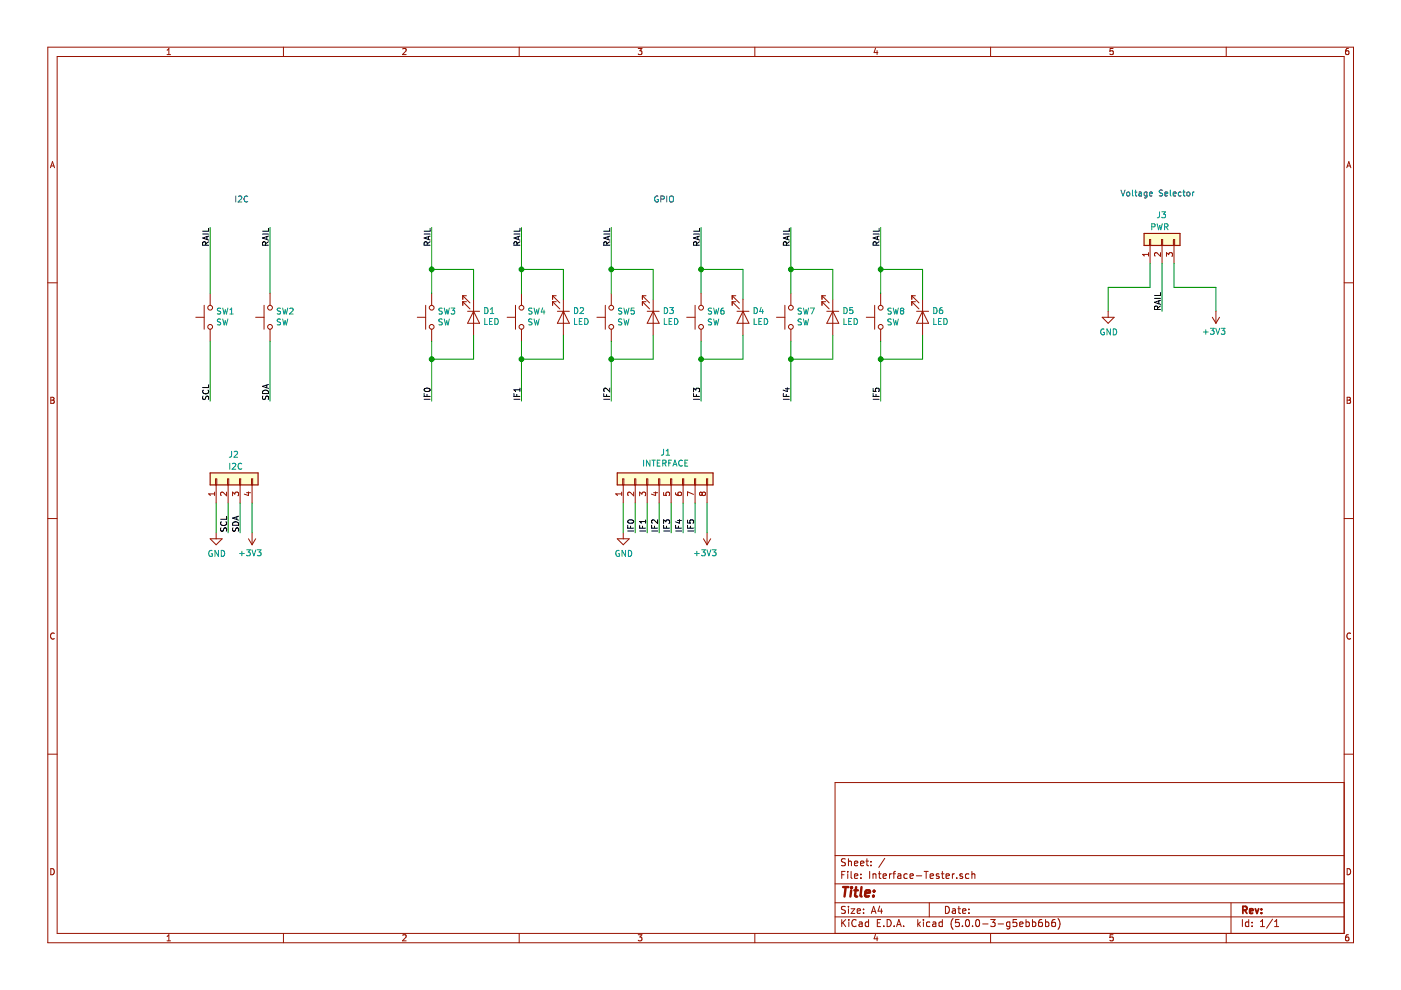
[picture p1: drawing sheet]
EESchema Schematic File Version 4
EELAYER 26 0
EELAYER END
$Descr A4 11693 8268
encoding utf-8
Sheet 1 1
Title ""
Date ""
Rev ""
Comp ""
Comment1 ""
Comment2 ""
Comment3 ""
Comment4 ""
$EndDescr
$Comp
L Switch:SW_Push SW8
U 1 1
P 7350 2650
F 0 "SW8" V 7396 2602 50  0000 R CNN
F 1 "SW" V 7305 2602 50  0000 R CNN
F 2 "Button_Switch_THT:SW_PUSH_6mm" H 7350 2850 50  0001 C CNN
F 3 "" H 7350 2850 50  0001 C CNN
	1    7350 2650
	0    -1   -1   0   
$EndComp
Wire Wire Line
	7350 2850 7350 3000
Wire Wire Line
	7350 2450 7350 2250
$Comp
L Connector_Generic:Conn_01x03 J3
U 1 1
P 9700 2000
F 0 "J3" V 9900 2050 50  0000 R CNN
F 1 "PWR" V 9800 2100 50  0000 R CNN
F 2 "Connector_PinHeader_2.54mm:PinHeader_1x03_P2.54mm_Vertical" H 9700 2000 50  0001 C CNN
F 3 "~" H 9700 2000 50  0001 C CNN
	1    9700 2000
	0    -1   -1   0   
$EndComp
Wire Wire Line
	9600 2200 9600 2400
Wire Wire Line
	9600 2400 9250 2400
Wire Wire Line
	9250 2400 9250 2600
Wire Wire Line
	9800 2200 9800 2400
Wire Wire Line
	9800 2400 10150 2400
Wire Wire Line
	10150 2400 10150 2600
Wire Wire Line
	9700 2200 9700 2600
Text Label 9700 2600 1    50   ~ 0
RAIL
Text Label 7350 1900 3    50   ~ 0
RAIL
$Comp
L Connector_Generic:Conn_01x08 J1
U 1 1
P 5500 4000
F 0 "J1" V 5717 3946 50  0000 C CNN
F 1 "INTERFACE" V 5626 3946 50  0000 C CNN
F 2 "Connector_PinHeader_2.54mm:PinHeader_1x08_P2.54mm_Vertical" H 5500 4000 50  0001 C CNN
F 3 "~" H 5500 4000 50  0001 C CNN
	1    5500 4000
	0    -1   -1   0   
$EndComp
$Comp
L power:GND #PWR0101
U 1 1
P 5200 4450
F 0 "#PWR0101" H 5200 4200 50  0001 C CNN
F 1 "GND" H 5205 4277 50  0000 C CNN
F 2 "" H 5200 4450 50  0001 C CNN
F 3 "" H 5200 4450 50  0001 C CNN
	1    5200 4450
	1    0    0    -1  
$EndComp
$Comp
L power:GND #PWR0102
U 1 1
P 9250 2600
F 0 "#PWR0102" H 9250 2350 50  0001 C CNN
F 1 "GND" H 9255 2427 50  0000 C CNN
F 2 "" H 9250 2600 50  0001 C CNN
F 3 "" H 9250 2600 50  0001 C CNN
	1    9250 2600
	1    0    0    -1  
$EndComp
$Comp
L power:+3V3 #PWR0103
U 1 1
P 10150 2600
F 0 "#PWR0103" H 10150 2450 50  0001 C CNN
F 1 "+3V3" H 10165 2773 50  0000 C CNN
F 2 "" H 10150 2600 50  0001 C CNN
F 3 "" H 10150 2600 50  0001 C CNN
	1    10150 2600
	-1   0    0    1   
$EndComp
$Comp
L power:+3V3 #PWR0104
U 1 1
P 5900 4450
F 0 "#PWR0104" H 5900 4300 50  0001 C CNN
F 1 "+3V3" H 5915 4623 50  0000 C CNN
F 2 "" H 5900 4450 50  0001 C CNN
F 3 "" H 5900 4450 50  0001 C CNN
	1    5900 4450
	-1   0    0    1   
$EndComp
Wire Wire Line
	5200 4200 5200 4450
Wire Wire Line
	5300 4200 5300 4450
Wire Wire Line
	5400 4200 5400 4450
Wire Wire Line
	5500 4200 5500 4450
Wire Wire Line
	5600 4200 5600 4450
Wire Wire Line
	5700 4200 5700 4450
Wire Wire Line
	5800 4200 5800 4450
Wire Wire Line
	5900 4450 5900 4200
$Comp
L Connector_Generic:Conn_01x04 J2
U 1 1
P 1900 4000
F 0 "J2" V 2100 4000 50  0000 R CNN
F 1 "I2C" V 2000 4000 50  0000 R CNN
F 2 "Connector_PinHeader_2.54mm:PinHeader_1x04_P2.54mm_Vertical" H 1900 4000 50  0001 C CNN
F 3 "~" H 1900 4000 50  0001 C CNN
	1    1900 4000
	0    -1   -1   0   
$EndComp
$Comp
L power:GND #PWR0105
U 1 1
P 1800 4450
F 0 "#PWR0105" H 1800 4200 50  0001 C CNN
F 1 "GND" H 1805 4277 50  0000 C CNN
F 2 "" H 1800 4450 50  0001 C CNN
F 3 "" H 1800 4450 50  0001 C CNN
	1    1800 4450
	1    0    0    -1  
$EndComp
$Comp
L power:+3V3 #PWR0106
U 1 1
P 2100 4450
F 0 "#PWR0106" H 2100 4300 50  0001 C CNN
F 1 "+3V3" H 2115 4623 50  0000 C CNN
F 2 "" H 2100 4450 50  0001 C CNN
F 3 "" H 2100 4450 50  0001 C CNN
	1    2100 4450
	-1   0    0    1   
$EndComp
Wire Wire Line
	1800 4200 1800 4450
Wire Wire Line
	2100 4200 2100 4450
Wire Wire Line
	1900 4200 1900 4450
Wire Wire Line
	2000 4200 2000 4450
$Comp
L Device:LED D6
U 1 1
P 7700 2650
F 0 "D6" V 7645 2728 50  0000 L CNN
F 1 "LED" V 7736 2728 50  0000 L CNN
F 2 "LED_SMD:LED_0603_1608Metric" H 7700 2650 50  0001 C CNN
F 3 "~" H 7700 2650 50  0001 C CNN
	1    7700 2650
	0    1    1    0   
$EndComp
Wire Wire Line
	7700 2800 7700 3000
Wire Wire Line
	7700 3000 7350 3000
Connection ~ 7350 3000
Wire Wire Line
	7350 3000 7350 3350
Wire Wire Line
	7700 2500 7700 2250
Wire Wire Line
	7700 2250 7350 2250
Connection ~ 7350 2250
Wire Wire Line
	7350 2250 7350 1900
Text Label 5300 4450 1    50   ~ 0
IF0
Text Label 5400 4450 1    50   ~ 0
IF1
Text Label 5500 4450 1    50   ~ 0
IF2
Text Label 5600 4450 1    50   ~ 0
IF3
Text Label 5700 4450 1    50   ~ 0
IF4
Text Label 5800 4450 1    50   ~ 0
IF5
$Comp
L Switch:SW_Push SW7
U 1 1
P 6600 2650
F 0 "SW7" V 6646 2602 50  0000 R CNN
F 1 "SW" V 6555 2602 50  0000 R CNN
F 2 "Button_Switch_THT:SW_PUSH_6mm" H 6600 2850 50  0001 C CNN
F 3 "" H 6600 2850 50  0001 C CNN
	1    6600 2650
	0    -1   -1   0   
$EndComp
Wire Wire Line
	6600 2850 6600 3000
Wire Wire Line
	6600 2450 6600 2250
Text Label 6600 1900 3    50   ~ 0
RAIL
$Comp
L Device:LED D5
U 1 1
P 6950 2650
F 0 "D5" V 6895 2728 50  0000 L CNN
F 1 "LED" V 6986 2728 50  0000 L CNN
F 2 "LED_SMD:LED_0603_1608Metric" H 6950 2650 50  0001 C CNN
F 3 "~" H 6950 2650 50  0001 C CNN
	1    6950 2650
	0    1    1    0   
$EndComp
Wire Wire Line
	6950 2800 6950 3000
Wire Wire Line
	6950 3000 6600 3000
Connection ~ 6600 3000
Wire Wire Line
	6600 3000 6600 3350
Wire Wire Line
	6950 2500 6950 2250
Wire Wire Line
	6950 2250 6600 2250
Connection ~ 6600 2250
Wire Wire Line
	6600 2250 6600 1900
$Comp
L Switch:SW_Push SW6
U 1 1
P 5850 2650
F 0 "SW6" V 5896 2602 50  0000 R CNN
F 1 "SW" V 5805 2602 50  0000 R CNN
F 2 "Button_Switch_THT:SW_PUSH_6mm" H 5850 2850 50  0001 C CNN
F 3 "" H 5850 2850 50  0001 C CNN
	1    5850 2650
	0    -1   -1   0   
$EndComp
Wire Wire Line
	5850 2850 5850 3000
Wire Wire Line
	5850 2450 5850 2250
Text Label 5850 1900 3    50   ~ 0
RAIL
$Comp
L Device:LED D4
U 1 1
P 6200 2650
F 0 "D4" V 6145 2728 50  0000 L CNN
F 1 "LED" V 6236 2728 50  0000 L CNN
F 2 "LED_SMD:LED_0603_1608Metric" H 6200 2650 50  0001 C CNN
F 3 "~" H 6200 2650 50  0001 C CNN
	1    6200 2650
	0    1    1    0   
$EndComp
Wire Wire Line
	6200 2800 6200 3000
Wire Wire Line
	6200 3000 5850 3000
Connection ~ 5850 3000
Wire Wire Line
	5850 3000 5850 3350
Wire Wire Line
	6200 2500 6200 2250
Wire Wire Line
	6200 2250 5850 2250
Connection ~ 5850 2250
Wire Wire Line
	5850 2250 5850 1900
$Comp
L Switch:SW_Push SW5
U 1 1
P 5100 2650
F 0 "SW5" V 5146 2602 50  0000 R CNN
F 1 "SW" V 5055 2602 50  0000 R CNN
F 2 "Button_Switch_THT:SW_PUSH_6mm" H 5100 2850 50  0001 C CNN
F 3 "" H 5100 2850 50  0001 C CNN
	1    5100 2650
	0    -1   -1   0   
$EndComp
Wire Wire Line
	5100 2850 5100 3000
Wire Wire Line
	5100 2450 5100 2250
Text Label 5100 1900 3    50   ~ 0
RAIL
$Comp
L Device:LED D3
U 1 1
P 5450 2650
F 0 "D3" V 5395 2728 50  0000 L CNN
F 1 "LED" V 5486 2728 50  0000 L CNN
F 2 "LED_SMD:LED_0603_1608Metric" H 5450 2650 50  0001 C CNN
F 3 "~" H 5450 2650 50  0001 C CNN
	1    5450 2650
	0    1    1    0   
$EndComp
Wire Wire Line
	5450 2800 5450 3000
Wire Wire Line
	5450 3000 5100 3000
Connection ~ 5100 3000
Wire Wire Line
	5100 3000 5100 3350
Wire Wire Line
	5450 2500 5450 2250
Wire Wire Line
	5450 2250 5100 2250
Connection ~ 5100 2250
Wire Wire Line
	5100 2250 5100 1900
$Comp
L Switch:SW_Push SW4
U 1 1
P 4350 2650
F 0 "SW4" V 4396 2602 50  0000 R CNN
F 1 "SW" V 4305 2602 50  0000 R CNN
F 2 "Button_Switch_THT:SW_PUSH_6mm" H 4350 2850 50  0001 C CNN
F 3 "" H 4350 2850 50  0001 C CNN
	1    4350 2650
	0    -1   -1   0   
$EndComp
Wire Wire Line
	4350 2850 4350 3000
Wire Wire Line
	4350 2450 4350 2250
Text Label 4350 1900 3    50   ~ 0
RAIL
$Comp
L Device:LED D2
U 1 1
P 4700 2650
F 0 "D2" V 4645 2728 50  0000 L CNN
F 1 "LED" V 4736 2728 50  0000 L CNN
F 2 "LED_SMD:LED_0603_1608Metric" H 4700 2650 50  0001 C CNN
F 3 "~" H 4700 2650 50  0001 C CNN
	1    4700 2650
	0    1    1    0   
$EndComp
Wire Wire Line
	4700 2800 4700 3000
Wire Wire Line
	4700 3000 4350 3000
Connection ~ 4350 3000
Wire Wire Line
	4350 3000 4350 3350
Wire Wire Line
	4700 2500 4700 2250
Wire Wire Line
	4700 2250 4350 2250
Connection ~ 4350 2250
Wire Wire Line
	4350 2250 4350 1900
$Comp
L Switch:SW_Push SW3
U 1 1
P 3600 2650
F 0 "SW3" V 3646 2602 50  0000 R CNN
F 1 "SW" V 3555 2602 50  0000 R CNN
F 2 "Button_Switch_THT:SW_PUSH_6mm" H 3600 2850 50  0001 C CNN
F 3 "" H 3600 2850 50  0001 C CNN
	1    3600 2650
	0    -1   -1   0   
$EndComp
Wire Wire Line
	3600 2850 3600 3000
Wire Wire Line
	3600 2450 3600 2250
Text Label 3600 1900 3    50   ~ 0
RAIL
$Comp
L Device:LED D1
U 1 1
P 3950 2650
F 0 "D1" V 3895 2728 50  0000 L CNN
F 1 "LED" V 3986 2728 50  0000 L CNN
F 2 "LED_SMD:LED_0603_1608Metric" H 3950 2650 50  0001 C CNN
F 3 "~" H 3950 2650 50  0001 C CNN
	1    3950 2650
	0    1    1    0   
$EndComp
Wire Wire Line
	3950 2800 3950 3000
Wire Wire Line
	3950 3000 3600 3000
Connection ~ 3600 3000
Wire Wire Line
	3600 3000 3600 3350
Wire Wire Line
	3950 2500 3950 2250
Wire Wire Line
	3950 2250 3600 2250
Connection ~ 3600 2250
Wire Wire Line
	3600 2250 3600 1900
$Comp
L Switch:SW_Push SW2
U 1 1
P 2250 2650
F 0 "SW2" V 2296 2602 50  0000 R CNN
F 1 "SW" V 2205 2602 50  0000 R CNN
F 2 "Button_Switch_THT:SW_PUSH_6mm" H 2250 2850 50  0001 C CNN
F 3 "" H 2250 2850 50  0001 C CNN
	1    2250 2650
	0    -1   -1   0   
$EndComp
Text Label 2250 1900 3    50   ~ 0
RAIL
Wire Wire Line
	2250 2850 2250 3350
Wire Wire Line
	2250 1900 2250 2450
$Comp
L Switch:SW_Push SW1
U 1 1
P 1750 2650
F 0 "SW1" V 1796 2602 50  0000 R CNN
F 1 "SW" V 1705 2602 50  0000 R CNN
F 2 "Button_Switch_THT:SW_PUSH_6mm" H 1750 2850 50  0001 C CNN
F 3 "" H 1750 2850 50  0001 C CNN
	1    1750 2650
	0    -1   -1   0   
$EndComp
Text Label 1750 1900 3    50   ~ 0
RAIL
Wire Wire Line
	1750 2850 1750 3350
Wire Wire Line
	1750 1900 1750 2450
Text Label 3600 3350 1    50   ~ 0
IF0
Text Label 4350 3350 1    50   ~ 0
IF1
Text Label 5100 3350 1    50   ~ 0
IF2
Text Label 5850 3350 1    50   ~ 0
IF3
Text Label 6600 3350 1    50   ~ 0
IF4
Text Label 7350 3350 1    50   ~ 0
IF5
Text Label 1750 3350 1    50   ~ 0
SCL
Text Label 2250 3350 1    50   ~ 0
SDA
Text Label 1900 4450 1    50   ~ 0
SCL
Text Label 2000 4450 1    50   ~ 0
SDA
Text Notes 1950 1700 0    50   ~ 0
I2C
Text Notes 5450 1700 0    50   ~ 0
GPIO
Text Notes 9350 1650 0    50   ~ 0
Voltage Selector
$EndSCHEMATC
